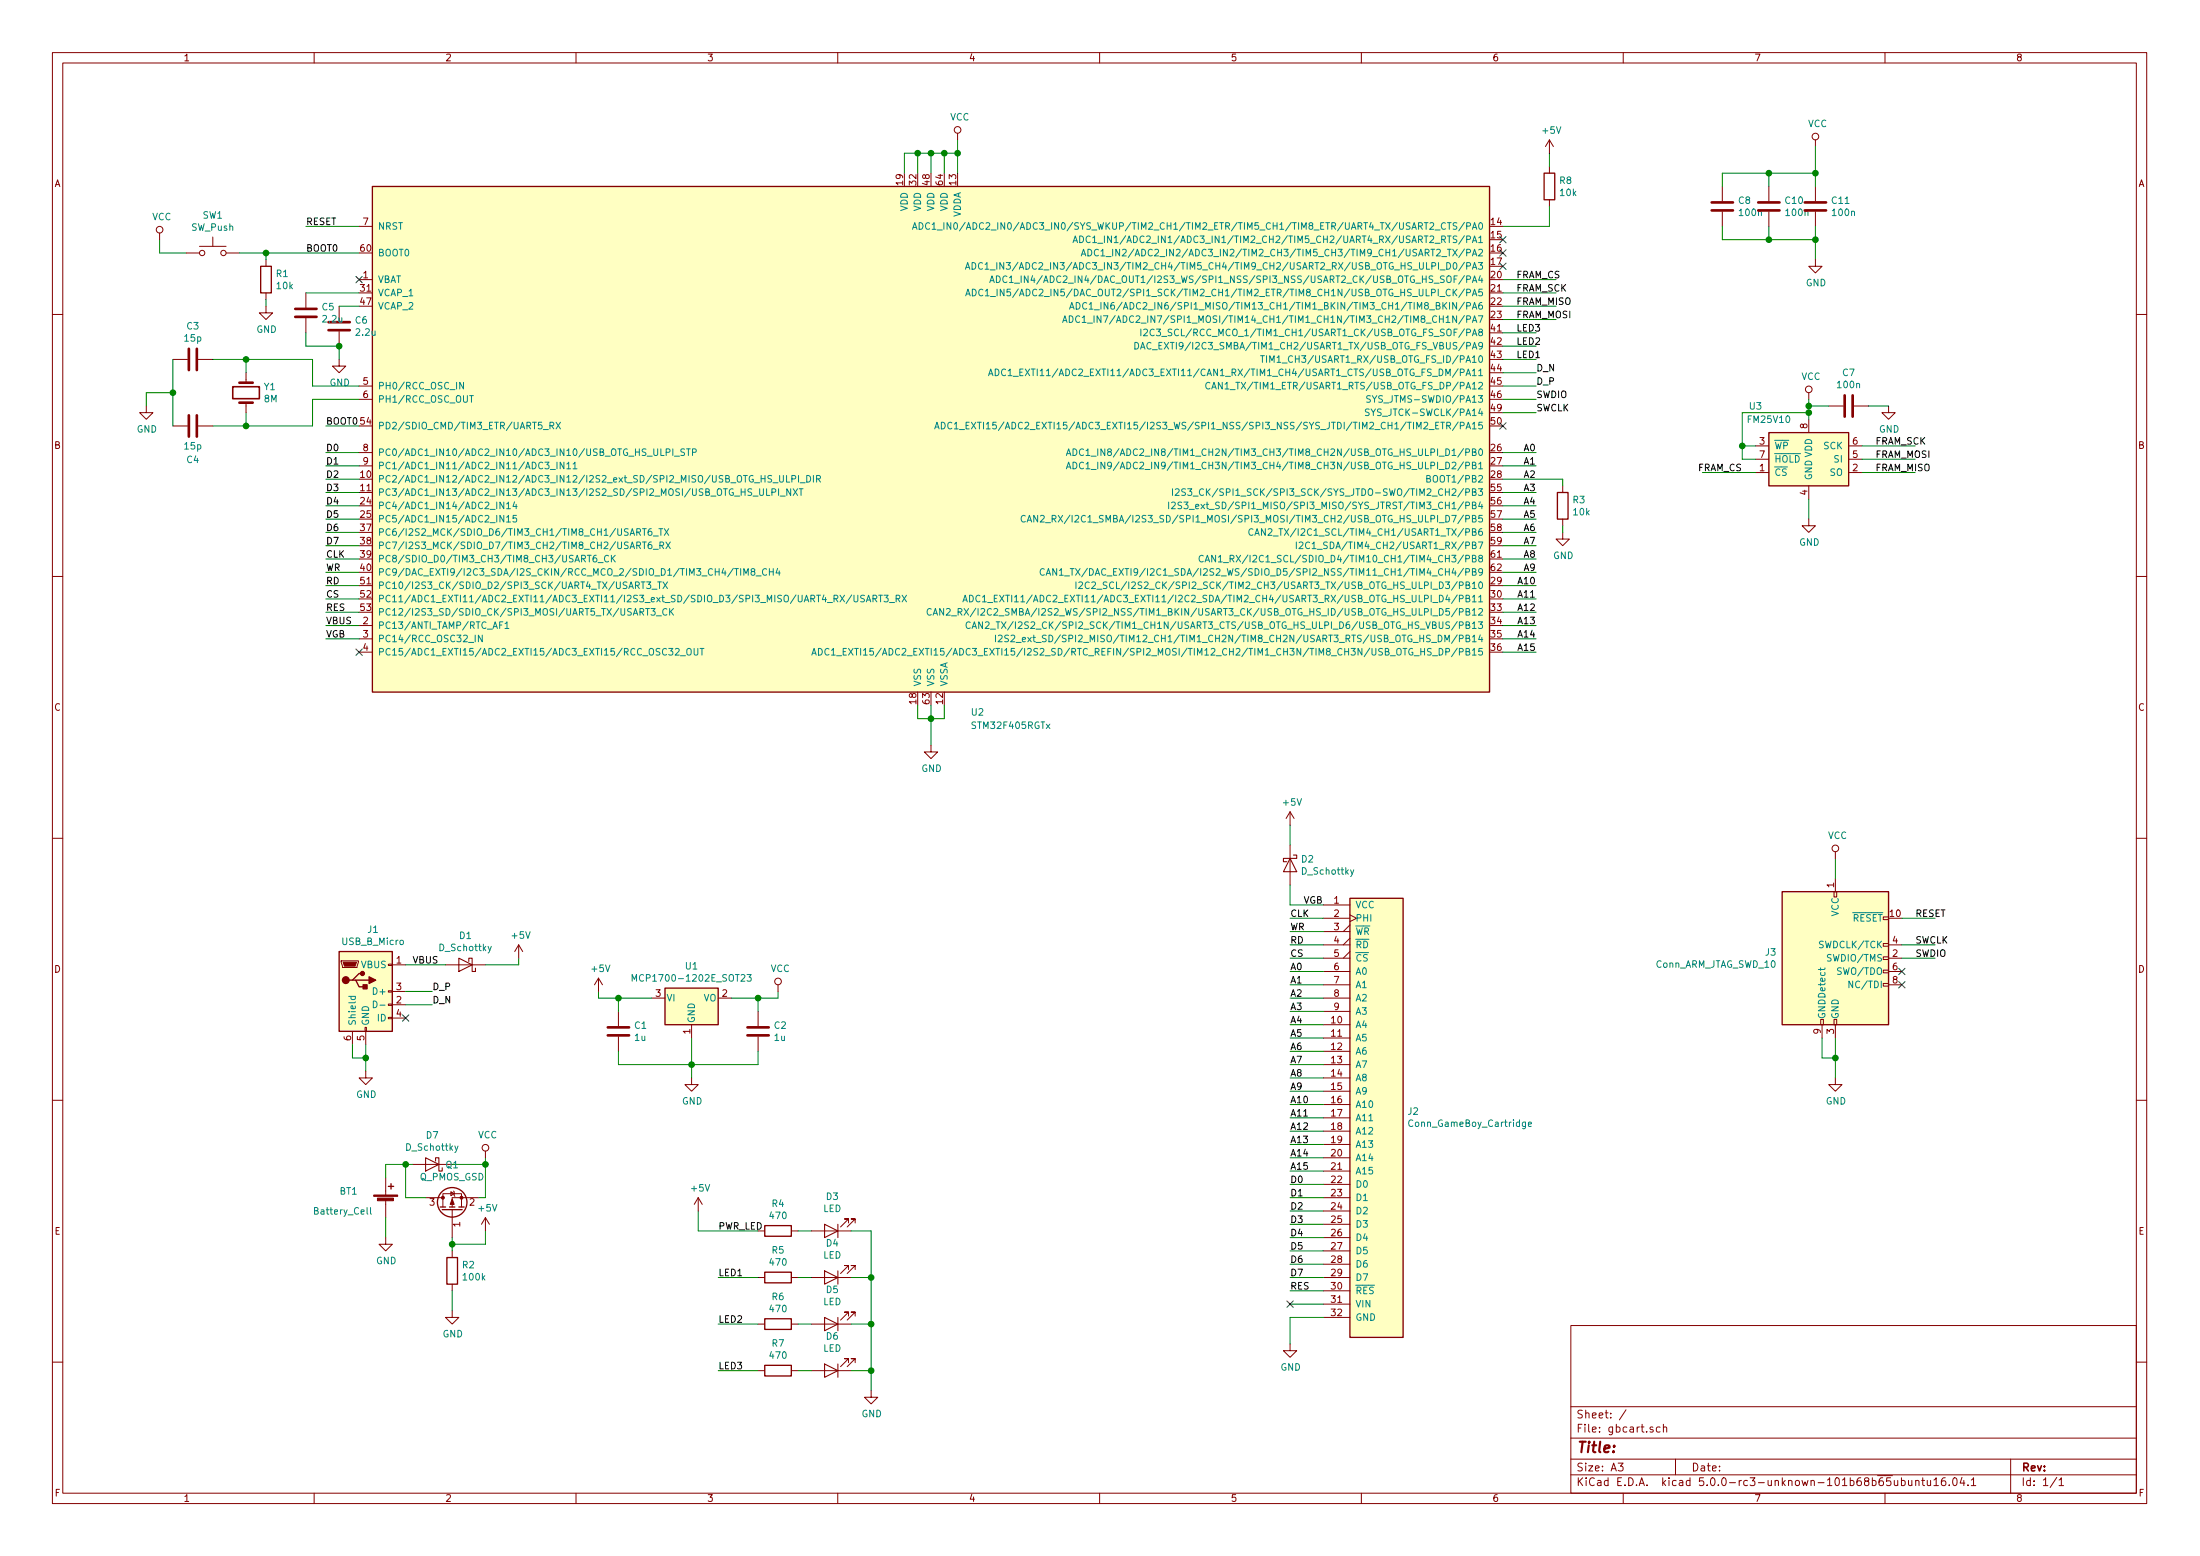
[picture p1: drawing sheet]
EESchema Schematic File Version 4
LIBS:gbcart-cache
EELAYER 26 0
EELAYER END
$Descr A3 16535 11693
encoding utf-8
Sheet 1 1
Title ""
Date ""
Rev ""
Comp ""
Comment1 ""
Comment2 ""
Comment3 ""
Comment4 ""
$EndDescr
$Comp
L gbcart-rescue:STM32F405RGTx-MCU_ST_STM32 U2
U 1 1
P 7000 3300
F 0 "U2" H 7350 1250 50  0000 C CNN
F 1 "STM32F405RGTx" H 7600 1150 50  0000 C CNN
F 2 "Package_QFP:LQFP-64_10x10mm_P0.5mm" H 11200 5175 50  0001 R TNN
F 3 "http://www.st.com/st-web-ui/static/active/en/resource/technical/document/datasheet/DM00037051.pdf" H 7000 3300 50  0001 C CNN
	1    7000 3300
	1    0    0    -1  
$EndComp
$Comp
L GameBoy:Conn_GameBoy_Cartridge J2
U 1 1
P 10350 8400
F 0 "J2" H 10580 8450 50  0000 L CNN
F 1 "Conn_GameBoy_Cartridge" H 10580 8359 50  0000 L CNN
F 2 "Gekkio_GameBoy:GameBoy_Cartridge" H 10250 6600 50  0001 C CNN
F 3 "" H 10250 8400 50  0001 L CNN
	1    10350 8400
	1    0    0    -1  
$EndComp
Wire Wire Line
	9950 6800 9700 6800
Wire Wire Line
	9950 6900 9700 6900
Wire Wire Line
	9950 7000 9700 7000
Wire Wire Line
	9950 7100 9700 7100
Wire Wire Line
	9950 7200 9700 7200
Wire Wire Line
	9950 7300 9700 7300
Wire Wire Line
	9950 7400 9700 7400
Wire Wire Line
	9950 7500 9700 7500
Wire Wire Line
	9950 7600 9700 7600
Wire Wire Line
	9950 7700 9700 7700
Wire Wire Line
	9950 7800 9700 7800
Wire Wire Line
	9950 7900 9700 7900
Wire Wire Line
	9950 8000 9700 8000
Wire Wire Line
	9950 8100 9700 8100
Wire Wire Line
	9950 8200 9700 8200
Wire Wire Line
	9950 8300 9700 8300
Wire Wire Line
	9950 8400 9700 8400
Wire Wire Line
	9950 8500 9700 8500
Wire Wire Line
	9950 8600 9700 8600
Wire Wire Line
	9950 8700 9700 8700
Wire Wire Line
	9950 8800 9700 8800
Wire Wire Line
	9950 8900 9700 8900
Wire Wire Line
	9950 9000 9700 9000
Wire Wire Line
	9950 9100 9700 9100
Wire Wire Line
	9950 9200 9700 9200
Wire Wire Line
	9950 9300 9700 9300
Wire Wire Line
	9950 9400 9700 9400
Wire Wire Line
	9950 9500 9700 9500
Wire Wire Line
	9950 9600 9700 9600
Wire Wire Line
	9950 9700 9700 9700
Wire Wire Line
	9950 9800 9700 9800
Wire Wire Line
	9700 9900 9700 10100
$Comp
L power:GND #PWR011
U 1 1
P 9700 10100
F 0 "#PWR011" H 9700 9850 50  0001 C CNN
F 1 "GND" H 9705 9927 50  0000 C CNN
F 2 "" H 9700 10100 50  0001 C CNN
F 3 "" H 9700 10100 50  0001 C CNN
	1    9700 10100
	1    0    0    -1  
$EndComp
Text Label 9700 7300 0    50   ~ 0
A0
Text Label 9700 7400 0    50   ~ 0
A1
Text Label 9700 7500 0    50   ~ 0
A2
Text Label 9700 7600 0    50   ~ 0
A3
Text Label 9700 7700 0    50   ~ 0
A4
Text Label 9700 7800 0    50   ~ 0
A5
Text Label 9700 7900 0    50   ~ 0
A6
Text Label 9700 8000 0    50   ~ 0
A7
Text Label 9700 8100 0    50   ~ 0
A8
Text Label 9700 8200 0    50   ~ 0
A9
Text Label 9700 8300 0    50   ~ 0
A10
Text Label 9700 8400 0    50   ~ 0
A11
Text Label 9700 8500 0    50   ~ 0
A12
Text Label 9700 8600 0    50   ~ 0
A13
Text Label 9700 8700 0    50   ~ 0
A14
Text Label 9700 8800 0    50   ~ 0
A15
Text Label 9700 8900 0    50   ~ 0
D0
Text Label 9700 9000 0    50   ~ 0
D1
Text Label 9700 9100 0    50   ~ 0
D2
Text Label 9700 9200 0    50   ~ 0
D3
Text Label 9700 9300 0    50   ~ 0
D4
Text Label 9700 9400 0    50   ~ 0
D5
Text Label 9700 9500 0    50   ~ 0
D6
Text Label 9700 9600 0    50   ~ 0
D7
NoConn ~ 9700 9800
Wire Wire Line
	9700 6800 9700 6650
$Comp
L Device:D_Schottky D2
U 1 1
P 9700 6500
F 0 "D2" V 9654 6579 50  0000 L CNN
F 1 "D_Schottky" V 9745 6579 50  0000 L CNN
F 2 "Diode_SMD:D_SOD-123" H 9700 6500 50  0001 C CNN
F 3 "~" H 9700 6500 50  0001 C CNN
	1    9700 6500
	0    1    1    0   
$EndComp
Wire Wire Line
	9700 6350 9700 6200
$Comp
L power:+5V #PWR010
U 1 1
P 9700 6200
F 0 "#PWR010" H 9700 6050 50  0001 C CNN
F 1 "+5V" H 9715 6373 50  0000 C CNN
F 2 "" H 9700 6200 50  0001 C CNN
F 3 "" H 9700 6200 50  0001 C CNN
	1    9700 6200
	1    0    0    -1  
$EndComp
$Comp
L gbcart-rescue:USB_B_Micro-Connector_Specialized J1
U 1 1
P 2750 7450
F 0 "J1" H 2805 7917 50  0000 C CNN
F 1 "USB_B_Micro" H 2805 7826 50  0000 C CNN
F 2 "w_conn_pc:conn_usb_B_micro_smd-2" H 2900 7400 50  0001 C CNN
F 3 "~" H 2900 7400 50  0001 C CNN
	1    2750 7450
	1    0    0    -1  
$EndComp
$Comp
L Device:D_Schottky D1
U 1 1
P 3500 7250
F 0 "D1" H 3500 7034 50  0000 C CNN
F 1 "D_Schottky" H 3500 7125 50  0000 C CNN
F 2 "Diode_SMD:D_SOD-123" H 3500 7250 50  0001 C CNN
F 3 "~" H 3500 7250 50  0001 C CNN
	1    3500 7250
	-1   0    0    1   
$EndComp
Wire Wire Line
	3050 7250 3350 7250
Wire Wire Line
	3650 7250 3900 7250
Wire Wire Line
	3900 7250 3900 7200
$Comp
L power:+5V #PWR04
U 1 1
P 3900 7200
F 0 "#PWR04" H 3900 7050 50  0001 C CNN
F 1 "+5V" H 3915 7373 50  0000 C CNN
F 2 "" H 3900 7200 50  0001 C CNN
F 3 "" H 3900 7200 50  0001 C CNN
	1    3900 7200
	1    0    0    -1  
$EndComp
Wire Wire Line
	3050 7450 3250 7450
Wire Wire Line
	3050 7550 3250 7550
Wire Wire Line
	2650 7850 2650 7950
Wire Wire Line
	2650 7950 2750 7950
Wire Wire Line
	2750 7950 2750 7850
Wire Wire Line
	2750 7950 2750 8050
Connection ~ 2750 7950
$Comp
L power:GND #PWR03
U 1 1
P 2750 8050
F 0 "#PWR03" H 2750 7800 50  0001 C CNN
F 1 "GND" H 2755 7877 50  0000 C CNN
F 2 "" H 2750 8050 50  0001 C CNN
F 3 "" H 2750 8050 50  0001 C CNN
	1    2750 8050
	1    0    0    -1  
$EndComp
Text Label 3250 7450 0    50   ~ 0
D_P
Text Label 3250 7550 0    50   ~ 0
D_N
Text Label 9700 9700 0    50   ~ 0
RES
Text Label 9700 6900 0    50   ~ 0
CLK
Text Label 9700 7000 0    50   ~ 0
WR
Text Label 9700 7100 0    50   ~ 0
RD
Text Label 9700 7200 0    50   ~ 0
CS
$Comp
L Regulator_Linear:MCP1700-1202E_SOT23 U1
U 1 1
P 5200 7500
F 0 "U1" H 5200 7742 50  0000 C CNN
F 1 "MCP1700-1202E_SOT23" H 5200 7651 50  0000 C CNN
F 2 "Package_TO_SOT_SMD:SOT-23" H 5200 7725 50  0001 C CNN
F 3 "http://ww1.microchip.com/downloads/en/DeviceDoc/20001826C.pdf" H 5200 7500 50  0001 C CNN
	1    5200 7500
	1    0    0    -1  
$EndComp
$Comp
L Device:C C1
U 1 1
P 4650 7750
F 0 "C1" H 4765 7796 50  0000 L CNN
F 1 "1u" H 4765 7705 50  0000 L CNN
F 2 "Capacitor_SMD:C_0805_2012Metric" H 4688 7600 50  0001 C CNN
F 3 "~" H 4650 7750 50  0001 C CNN
	1    4650 7750
	1    0    0    -1  
$EndComp
$Comp
L Device:C C2
U 1 1
P 5700 7750
F 0 "C2" H 5815 7796 50  0000 L CNN
F 1 "1u" H 5815 7705 50  0000 L CNN
F 2 "Capacitor_SMD:C_0805_2012Metric" H 5738 7600 50  0001 C CNN
F 3 "~" H 5700 7750 50  0001 C CNN
	1    5700 7750
	1    0    0    -1  
$EndComp
Wire Wire Line
	5200 7800 5200 8000
$Comp
L power:GND #PWR06
U 1 1
P 5200 8100
F 0 "#PWR06" H 5200 7850 50  0001 C CNN
F 1 "GND" H 5205 7927 50  0000 C CNN
F 2 "" H 5200 8100 50  0001 C CNN
F 3 "" H 5200 8100 50  0001 C CNN
	1    5200 8100
	1    0    0    -1  
$EndComp
Wire Wire Line
	4650 7900 4650 8000
Wire Wire Line
	4650 8000 5200 8000
Connection ~ 5200 8000
Wire Wire Line
	5200 8000 5200 8100
Wire Wire Line
	5200 8000 5700 8000
Wire Wire Line
	5700 8000 5700 7900
Wire Wire Line
	5700 7600 5700 7500
Wire Wire Line
	5700 7500 5500 7500
Wire Wire Line
	4900 7500 4650 7500
Wire Wire Line
	4650 7500 4650 7600
Wire Wire Line
	4650 7500 4500 7500
Wire Wire Line
	4500 7500 4500 7450
Connection ~ 4650 7500
Wire Wire Line
	5700 7500 5850 7500
Wire Wire Line
	5850 7500 5850 7450
Connection ~ 5700 7500
$Comp
L power:VCC #PWR07
U 1 1
P 5850 7450
F 0 "#PWR07" H 5850 7300 50  0001 C CNN
F 1 "VCC" H 5867 7623 50  0000 C CNN
F 2 "" H 5850 7450 50  0001 C CNN
F 3 "" H 5850 7450 50  0001 C CNN
	1    5850 7450
	1    0    0    -1  
$EndComp
$Comp
L power:+5V #PWR05
U 1 1
P 4500 7450
F 0 "#PWR05" H 4500 7300 50  0001 C CNN
F 1 "+5V" H 4515 7623 50  0000 C CNN
F 2 "" H 4500 7450 50  0001 C CNN
F 3 "" H 4500 7450 50  0001 C CNN
	1    4500 7450
	1    0    0    -1  
$EndComp
Wire Wire Line
	2700 1700 2300 1700
Text Label 2300 1700 0    50   ~ 0
RESET
Text Label 2300 1900 0    50   ~ 0
BOOT0
$Comp
L Switch:SW_Push SW1
U 1 1
P 1600 1900
F 0 "SW1" H 1600 2185 50  0000 C CNN
F 1 "SW_Push" H 1600 2094 50  0000 C CNN
F 2 "Button_Switch_SMD:SW_SPST_TL3342" H 1600 2100 50  0001 C CNN
F 3 "" H 1600 2100 50  0001 C CNN
	1    1600 1900
	1    0    0    -1  
$EndComp
$Comp
L power:GND #PWR02
U 1 1
P 2000 2300
F 0 "#PWR02" H 2000 2050 50  0001 C CNN
F 1 "GND" H 2005 2127 50  0000 C CNN
F 2 "" H 2000 2300 50  0001 C CNN
F 3 "" H 2000 2300 50  0001 C CNN
	1    2000 2300
	1    0    0    -1  
$EndComp
Wire Wire Line
	1800 1900 2000 1900
Wire Wire Line
	1400 1900 1200 1900
Wire Wire Line
	1200 1900 1200 1800
$Comp
L power:VCC #PWR01
U 1 1
P 1200 1800
F 0 "#PWR01" H 1200 1650 50  0001 C CNN
F 1 "VCC" H 1217 1973 50  0000 C CNN
F 2 "" H 1200 1800 50  0001 C CNN
F 3 "" H 1200 1800 50  0001 C CNN
	1    1200 1800
	1    0    0    -1  
$EndComp
$Comp
L Device:R R1
U 1 1
P 2000 2100
F 0 "R1" H 2070 2146 50  0000 L CNN
F 1 "10k" H 2070 2055 50  0000 L CNN
F 2 "Resistor_SMD:R_0603_1608Metric" V 1930 2100 50  0001 C CNN
F 3 "~" H 2000 2100 50  0001 C CNN
	1    2000 2100
	1    0    0    -1  
$EndComp
Wire Wire Line
	2000 1900 2000 1950
Connection ~ 2000 1900
Wire Wire Line
	2000 1900 2700 1900
Wire Wire Line
	2000 2250 2000 2300
Wire Wire Line
	6800 1300 6800 1150
Wire Wire Line
	6800 1150 6900 1150
Wire Wire Line
	7200 1150 7200 1050
Wire Wire Line
	7200 1300 7200 1150
Connection ~ 7200 1150
Wire Wire Line
	7100 1300 7100 1150
Connection ~ 7100 1150
Wire Wire Line
	7100 1150 7200 1150
Wire Wire Line
	7000 1300 7000 1150
Connection ~ 7000 1150
Wire Wire Line
	7000 1150 7100 1150
Wire Wire Line
	6900 1300 6900 1150
Connection ~ 6900 1150
Wire Wire Line
	6900 1150 7000 1150
$Comp
L power:VCC #PWR09
U 1 1
P 7200 1050
F 0 "#PWR09" H 7200 900 50  0001 C CNN
F 1 "VCC" H 7217 1223 50  0000 C CNN
F 2 "" H 7200 1050 50  0001 C CNN
F 3 "" H 7200 1050 50  0001 C CNN
	1    7200 1050
	1    0    0    -1  
$EndComp
Wire Wire Line
	6900 5300 6900 5400
Wire Wire Line
	6900 5400 7000 5400
Wire Wire Line
	7100 5400 7100 5300
Wire Wire Line
	7000 5300 7000 5400
Connection ~ 7000 5400
Wire Wire Line
	7000 5400 7100 5400
Wire Wire Line
	7000 5400 7000 5600
$Comp
L power:GND #PWR08
U 1 1
P 7000 5600
F 0 "#PWR08" H 7000 5350 50  0001 C CNN
F 1 "GND" H 7005 5427 50  0000 C CNN
F 2 "" H 7000 5600 50  0001 C CNN
F 3 "" H 7000 5600 50  0001 C CNN
	1    7000 5600
	1    0    0    -1  
$EndComp
Wire Wire Line
	9700 9900 9950 9900
$Comp
L Device:C C3
U 1 1
P 1450 2700
F 0 "C3" V 1198 2700 50  0000 C CNN
F 1 "15p" V 1289 2700 50  0000 C CNN
F 2 "Capacitor_SMD:C_0603_1608Metric" H 1488 2550 50  0001 C CNN
F 3 "~" H 1450 2700 50  0001 C CNN
	1    1450 2700
	0    1    1    0   
$EndComp
$Comp
L Device:C C4
U 1 1
P 1450 3200
F 0 "C4" V 1702 3200 50  0000 C CNN
F 1 "15p" V 1600 3200 50  0000 C CNN
F 2 "Capacitor_SMD:C_0603_1608Metric" H 1488 3050 50  0001 C CNN
F 3 "~" H 1450 3200 50  0001 C CNN
	1    1450 3200
	0    -1   1    0   
$EndComp
Wire Wire Line
	2350 3200 2350 3000
Wire Wire Line
	2350 3000 2700 3000
Wire Wire Line
	2700 2900 2350 2900
Wire Wire Line
	2350 2900 2350 2700
Wire Wire Line
	1850 2700 1850 2800
Wire Wire Line
	1850 2700 1600 2700
Connection ~ 1850 2700
Wire Wire Line
	1850 3200 1850 3100
Wire Wire Line
	1850 3200 1600 3200
Connection ~ 1850 3200
Wire Wire Line
	1300 2950 1300 3200
Wire Wire Line
	1300 2700 1300 2950
Connection ~ 1300 2950
Wire Wire Line
	1300 2950 1100 2950
Wire Wire Line
	1100 2950 1100 3050
$Comp
L power:GND #PWR012
U 1 1
P 1100 3050
F 0 "#PWR012" H 1100 2800 50  0001 C CNN
F 1 "GND" H 1105 2877 50  0000 C CNN
F 2 "" H 1100 3050 50  0001 C CNN
F 3 "" H 1100 3050 50  0001 C CNN
	1    1100 3050
	1    0    0    -1  
$EndComp
Wire Wire Line
	11300 2900 11550 2900
Wire Wire Line
	11300 2800 11550 2800
Text Label 11550 2800 0    50   ~ 0
D_N
Text Label 11550 2900 0    50   ~ 0
D_P
Wire Wire Line
	11300 3400 11550 3400
Wire Wire Line
	11300 3500 11550 3500
Wire Wire Line
	11300 3700 11550 3700
Wire Wire Line
	11300 3800 11550 3800
Wire Wire Line
	11300 3900 11550 3900
Wire Wire Line
	11300 4000 11550 4000
Wire Wire Line
	11300 4100 11550 4100
Wire Wire Line
	11300 4200 11550 4200
Wire Wire Line
	11300 4300 11550 4300
Wire Wire Line
	11300 4400 11550 4400
Wire Wire Line
	11300 4500 11550 4500
Wire Wire Line
	11300 4600 11550 4600
Wire Wire Line
	11300 4700 11550 4700
Wire Wire Line
	11300 4800 11550 4800
Wire Wire Line
	11300 4900 11550 4900
Text Label 11550 3400 2    50   ~ 0
A0
Text Label 11550 3500 2    50   ~ 0
A1
Text Label 11550 3600 2    50   ~ 0
A2
Text Label 11550 3700 2    50   ~ 0
A3
Text Label 11550 3800 2    50   ~ 0
A4
Text Label 11550 3900 2    50   ~ 0
A5
Text Label 11550 4000 2    50   ~ 0
A6
Text Label 11550 4100 2    50   ~ 0
A7
Text Label 11550 4200 2    50   ~ 0
A8
Text Label 11550 4300 2    50   ~ 0
A9
Text Label 11550 4400 2    50   ~ 0
A10
Text Label 11550 4500 2    50   ~ 0
A11
Text Label 11550 4600 2    50   ~ 0
A12
Text Label 11550 4700 2    50   ~ 0
A13
Text Label 11550 4800 2    50   ~ 0
A14
Text Label 11550 4900 2    50   ~ 0
A15
Wire Wire Line
	2700 3500 2450 3500
Wire Wire Line
	2700 3600 2450 3600
Wire Wire Line
	2700 3700 2450 3700
Wire Wire Line
	2700 3800 2450 3800
Wire Wire Line
	2700 3900 2450 3900
Wire Wire Line
	2700 4000 2450 4000
Wire Wire Line
	2700 4100 2450 4100
Text Label 2450 3400 0    50   ~ 0
D0
Text Label 2450 3500 0    50   ~ 0
D1
Text Label 2450 3600 0    50   ~ 0
D2
Text Label 2450 3700 0    50   ~ 0
D3
Text Label 2450 3800 0    50   ~ 0
D4
Text Label 2450 3900 0    50   ~ 0
D5
Text Label 2450 4000 0    50   ~ 0
D6
Text Label 2450 4100 0    50   ~ 0
D7
Wire Wire Line
	11300 3000 11550 3000
Text Label 11550 3000 0    50   ~ 0
SWDIO
Wire Wire Line
	11300 3100 11550 3100
Text Label 11550 3100 0    50   ~ 0
SWCLK
Wire Wire Line
	2700 4200 2450 4200
Wire Wire Line
	2700 4300 2450 4300
Wire Wire Line
	2700 4400 2450 4400
Wire Wire Line
	2700 4500 2450 4500
Text Label 2450 4200 0    50   ~ 0
CLK
Text Label 2450 4300 0    50   ~ 0
WR
Text Label 2450 4400 0    50   ~ 0
RD
Text Label 2450 4500 0    50   ~ 0
CS
Wire Wire Line
	2700 4600 2450 4600
Text Label 2450 4600 0    50   ~ 0
RES
$Comp
L Device:C C6
U 1 1
P 2550 2450
F 0 "C6" H 2665 2496 50  0000 L CNN
F 1 "2.2u" H 2665 2405 50  0000 L CNN
F 2 "Capacitor_SMD:C_0603_1608Metric" H 2588 2300 50  0001 C CNN
F 3 "~" H 2550 2450 50  0001 C CNN
	1    2550 2450
	1    0    0    -1  
$EndComp
$Comp
L Device:C C5
U 1 1
P 2300 2350
F 0 "C5" H 2415 2396 50  0000 L CNN
F 1 "2.2u" H 2415 2305 50  0000 L CNN
F 2 "Capacitor_SMD:C_0603_1608Metric" H 2338 2200 50  0001 C CNN
F 3 "~" H 2300 2350 50  0001 C CNN
	1    2300 2350
	1    0    0    -1  
$EndComp
$Comp
L power:GND #PWR0101
U 1 1
P 2550 2700
F 0 "#PWR0101" H 2550 2450 50  0001 C CNN
F 1 "GND" H 2555 2527 50  0000 C CNN
F 2 "" H 2550 2700 50  0001 C CNN
F 3 "" H 2550 2700 50  0001 C CNN
	1    2550 2700
	1    0    0    -1  
$EndComp
Wire Wire Line
	2700 2300 2550 2300
Wire Wire Line
	2700 2200 2300 2200
Wire Wire Line
	2300 2500 2300 2600
Wire Wire Line
	2300 2600 2550 2600
Wire Wire Line
	2550 2600 2550 2700
Connection ~ 2550 2600
NoConn ~ 2700 2100
NoConn ~ 2700 4900
NoConn ~ 11300 3200
NoConn ~ 3050 7650
Text Label 3100 7250 0    50   ~ 0
VBUS
Text Label 9800 6800 0    50   ~ 0
VGB
Wire Wire Line
	2700 4700 2450 4700
Wire Wire Line
	2700 4800 2450 4800
Text Label 2450 4700 0    50   ~ 0
VBUS
Text Label 2450 4800 0    50   ~ 0
VGB
$Comp
L Device:LED D3
U 1 1
P 6250 9250
F 0 "D3" H 6242 8995 50  0000 C CNN
F 1 "LED" H 6242 9086 50  0000 C CNN
F 2 "LED_SMD:LED_0603_1608Metric" H 6250 9250 50  0001 C CNN
F 3 "~" H 6250 9250 50  0001 C CNN
	1    6250 9250
	-1   0    0    1   
$EndComp
$Comp
L Device:R R4
U 1 1
P 5850 9250
F 0 "R4" V 5643 9250 50  0000 C CNN
F 1 "470" V 5734 9250 50  0000 C CNN
F 2 "Resistor_SMD:R_0603_1608Metric" V 5780 9250 50  0001 C CNN
F 3 "~" H 5850 9250 50  0001 C CNN
	1    5850 9250
	0    1    1    0   
$EndComp
$Comp
L Device:LED D4
U 1 1
P 6250 9600
F 0 "D4" H 6242 9345 50  0000 C CNN
F 1 "LED" H 6242 9436 50  0000 C CNN
F 2 "LED_SMD:LED_0603_1608Metric" H 6250 9600 50  0001 C CNN
F 3 "~" H 6250 9600 50  0001 C CNN
	1    6250 9600
	-1   0    0    1   
$EndComp
$Comp
L Device:R R5
U 1 1
P 5850 9600
F 0 "R5" V 5643 9600 50  0000 C CNN
F 1 "470" V 5734 9600 50  0000 C CNN
F 2 "Resistor_SMD:R_0603_1608Metric" V 5780 9600 50  0001 C CNN
F 3 "~" H 5850 9600 50  0001 C CNN
	1    5850 9600
	0    1    1    0   
$EndComp
$Comp
L Device:LED D5
U 1 1
P 6250 9950
F 0 "D5" H 6242 9695 50  0000 C CNN
F 1 "LED" H 6242 9786 50  0000 C CNN
F 2 "LED_SMD:LED_0603_1608Metric" H 6250 9950 50  0001 C CNN
F 3 "~" H 6250 9950 50  0001 C CNN
	1    6250 9950
	-1   0    0    1   
$EndComp
$Comp
L Device:R R6
U 1 1
P 5850 9950
F 0 "R6" V 5643 9950 50  0000 C CNN
F 1 "470" V 5734 9950 50  0000 C CNN
F 2 "Resistor_SMD:R_0603_1608Metric" V 5780 9950 50  0001 C CNN
F 3 "~" H 5850 9950 50  0001 C CNN
	1    5850 9950
	0    1    1    0   
$EndComp
$Comp
L Device:LED D6
U 1 1
P 6250 10300
F 0 "D6" H 6242 10045 50  0000 C CNN
F 1 "LED" H 6242 10136 50  0000 C CNN
F 2 "LED_SMD:LED_0603_1608Metric" H 6250 10300 50  0001 C CNN
F 3 "~" H 6250 10300 50  0001 C CNN
	1    6250 10300
	-1   0    0    1   
$EndComp
$Comp
L Device:R R7
U 1 1
P 5850 10300
F 0 "R7" V 5643 10300 50  0000 C CNN
F 1 "470" V 5734 10300 50  0000 C CNN
F 2 "Resistor_SMD:R_0603_1608Metric" V 5780 10300 50  0001 C CNN
F 3 "~" H 5850 10300 50  0001 C CNN
	1    5850 10300
	0    1    1    0   
$EndComp
Wire Wire Line
	6000 9250 6100 9250
Wire Wire Line
	6000 9600 6100 9600
Wire Wire Line
	6000 9950 6100 9950
Wire Wire Line
	6000 10300 6100 10300
Wire Wire Line
	6400 9250 6550 9250
Wire Wire Line
	6550 9250 6550 9600
Wire Wire Line
	6400 9600 6550 9600
Connection ~ 6550 9600
Wire Wire Line
	6550 9600 6550 9950
Wire Wire Line
	6400 9950 6550 9950
Connection ~ 6550 9950
Wire Wire Line
	6550 9950 6550 10300
Wire Wire Line
	6400 10300 6550 10300
Connection ~ 6550 10300
Wire Wire Line
	6550 10300 6550 10450
$Comp
L power:GND #PWR0102
U 1 1
P 6550 10450
F 0 "#PWR0102" H 6550 10200 50  0001 C CNN
F 1 "GND" H 6555 10277 50  0000 C CNN
F 2 "" H 6550 10450 50  0001 C CNN
F 3 "" H 6550 10450 50  0001 C CNN
	1    6550 10450
	1    0    0    -1  
$EndComp
Wire Wire Line
	5700 9600 5400 9600
Wire Wire Line
	5700 9950 5400 9950
Wire Wire Line
	5700 10300 5400 10300
Text Label 5400 9250 0    50   ~ 0
PWR_LED
Text Label 5400 9600 0    50   ~ 0
LED1
Text Label 5400 9950 0    50   ~ 0
LED2
Text Label 5400 10300 0    50   ~ 0
LED3
$Comp
L Connector:Conn_ARM_JTAG_SWD_10 J3
U 1 1
P 13800 7200
F 0 "J3" H 13360 7246 50  0000 R CNN
F 1 "Conn_ARM_JTAG_SWD_10" H 13360 7155 50  0000 R CNN
F 2 "Connector_PinHeader_1.27mm:PinHeader_2x05_P1.27mm_Vertical_SMD" H 13850 6650 50  0001 L TNN
F 3 "http://infocenter.arm.com/help/topic/com.arm.doc.faqs/attached/13634/cortex_debug_connectors.pdf" V 13450 5950 50  0001 C CNN
	1    13800 7200
	1    0    0    -1  
$EndComp
Wire Wire Line
	13700 7800 13700 7950
Wire Wire Line
	13700 7950 13800 7950
Wire Wire Line
	13800 7800 13800 7950
Wire Wire Line
	13800 7950 13800 8100
Connection ~ 13800 7950
$Comp
L power:GND #PWR0103
U 1 1
P 13800 8100
F 0 "#PWR0103" H 13800 7850 50  0001 C CNN
F 1 "GND" H 13805 7927 50  0000 C CNN
F 2 "" H 13800 8100 50  0001 C CNN
F 3 "" H 13800 8100 50  0001 C CNN
	1    13800 8100
	1    0    0    -1  
$EndComp
Wire Wire Line
	13800 6600 13800 6450
$Comp
L power:VCC #PWR0104
U 1 1
P 13800 6450
F 0 "#PWR0104" H 13800 6300 50  0001 C CNN
F 1 "VCC" H 13817 6623 50  0000 C CNN
F 2 "" H 13800 6450 50  0001 C CNN
F 3 "" H 13800 6450 50  0001 C CNN
	1    13800 6450
	1    0    0    -1  
$EndComp
Wire Wire Line
	14300 7200 14550 7200
Wire Wire Line
	14300 7100 14550 7100
Text Label 14400 7200 0    50   ~ 0
SWDIO
Text Label 14400 7100 0    50   ~ 0
SWCLK
NoConn ~ 14300 7400
NoConn ~ 14300 7300
Wire Wire Line
	14300 6900 14550 6900
Text Label 14400 6900 0    50   ~ 0
RESET
Wire Wire Line
	5250 9250 5250 9100
Wire Wire Line
	5250 9250 5700 9250
$Comp
L power:+5V #PWR0105
U 1 1
P 5250 9100
F 0 "#PWR0105" H 5250 8950 50  0001 C CNN
F 1 "+5V" H 5265 9273 50  0000 C CNN
F 2 "" H 5250 9100 50  0001 C CNN
F 3 "" H 5250 9100 50  0001 C CNN
	1    5250 9100
	1    0    0    -1  
$EndComp
$Comp
L Device:Crystal Y1
U 1 1
P 1850 2950
F 0 "Y1" V 1804 3081 50  0000 L CNN
F 1 "8M" V 1895 3081 50  0000 L CNN
F 2 "Crystal:Crystal_SMD_5032-2Pin_5.0x3.2mm" H 1850 2950 50  0001 C CNN
F 3 "~" H 1850 2950 50  0001 C CNN
	1    1850 2950
	0    1    1    0   
$EndComp
$Comp
L Device:C C8
U 1 1
P 12950 1550
F 0 "C8" H 13065 1596 50  0000 L CNN
F 1 "100n" H 13065 1505 50  0000 L CNN
F 2 "Capacitor_SMD:C_0603_1608Metric" H 12988 1400 50  0001 C CNN
F 3 "~" H 12950 1550 50  0001 C CNN
	1    12950 1550
	1    0    0    -1  
$EndComp
$Comp
L Device:C C10
U 1 1
P 13300 1550
F 0 "C10" H 13415 1596 50  0000 L CNN
F 1 "100n" H 13415 1505 50  0000 L CNN
F 2 "Capacitor_SMD:C_0603_1608Metric" H 13338 1400 50  0001 C CNN
F 3 "~" H 13300 1550 50  0001 C CNN
	1    13300 1550
	1    0    0    -1  
$EndComp
$Comp
L Device:C C11
U 1 1
P 13650 1550
F 0 "C11" H 13765 1596 50  0000 L CNN
F 1 "100n" H 13765 1505 50  0000 L CNN
F 2 "Capacitor_SMD:C_0603_1608Metric" H 13688 1400 50  0001 C CNN
F 3 "~" H 13650 1550 50  0001 C CNN
	1    13650 1550
	1    0    0    -1  
$EndComp
Wire Wire Line
	13650 1700 13650 1800
Wire Wire Line
	13300 1700 13300 1800
Wire Wire Line
	13300 1800 13650 1800
Wire Wire Line
	13650 1800 13650 1950
Connection ~ 13650 1800
$Comp
L power:GND #PWR0106
U 1 1
P 13650 1950
F 0 "#PWR0106" H 13650 1700 50  0001 C CNN
F 1 "GND" H 13655 1777 50  0000 C CNN
F 2 "" H 13650 1950 50  0001 C CNN
F 3 "" H 13650 1950 50  0001 C CNN
	1    13650 1950
	1    0    0    -1  
$EndComp
$Comp
L power:VCC #PWR0107
U 1 1
P 13650 1100
F 0 "#PWR0107" H 13650 950 50  0001 C CNN
F 1 "VCC" H 13667 1273 50  0000 C CNN
F 2 "" H 13650 1100 50  0001 C CNN
F 3 "" H 13650 1100 50  0001 C CNN
	1    13650 1100
	1    0    0    -1  
$EndComp
Wire Wire Line
	13650 1100 13650 1300
Connection ~ 13650 1300
Wire Wire Line
	13650 1300 13650 1400
Wire Wire Line
	13300 1400 13300 1300
Wire Wire Line
	13300 1300 13650 1300
Wire Wire Line
	11300 2500 11550 2500
Wire Wire Line
	11300 2600 11550 2600
Wire Wire Line
	11300 2700 11550 2700
Text Label 11400 2700 0    50   ~ 0
LED1
Text Label 11400 2600 0    50   ~ 0
LED2
Text Label 11400 2500 0    50   ~ 0
LED3
$Comp
L Device:Battery_Cell BT1
U 1 1
P 2900 9050
F 0 "BT1" H 2550 9150 50  0000 L CNN
F 1 "Battery_Cell" H 2350 9000 50  0000 L CNN
F 2 "Battery:BatteryHolder_Keystone_3000_1x12mm" V 2900 9110 50  0001 C CNN
F 3 "~" V 2900 9110 50  0001 C CNN
	1    2900 9050
	1    0    0    -1  
$EndComp
$Comp
L Device:D_Schottky D7
U 1 1
P 3250 8750
F 0 "D7" H 3250 8534 50  0000 C CNN
F 1 "D_Schottky" H 3250 8625 50  0000 C CNN
F 2 "Diode_SMD:D_SOD-123" H 3250 8750 50  0001 C CNN
F 3 "~" H 3250 8750 50  0001 C CNN
	1    3250 8750
	-1   0    0    1   
$EndComp
Wire Wire Line
	2900 8850 2900 8750
Wire Wire Line
	2900 8750 3050 8750
Wire Wire Line
	2900 9150 2900 9300
$Comp
L power:GND #PWR013
U 1 1
P 2900 9300
F 0 "#PWR013" H 2900 9050 50  0001 C CNN
F 1 "GND" H 2905 9127 50  0000 C CNN
F 2 "" H 2900 9300 50  0001 C CNN
F 3 "" H 2900 9300 50  0001 C CNN
	1    2900 9300
	1    0    0    -1  
$EndComp
Wire Wire Line
	3400 8750 3650 8750
Wire Wire Line
	3650 8750 3650 8700
$Comp
L power:VCC #PWR014
U 1 1
P 3650 8700
F 0 "#PWR014" H 3650 8550 50  0001 C CNN
F 1 "VCC" H 3667 8873 50  0000 C CNN
F 2 "" H 3650 8700 50  0001 C CNN
F 3 "" H 3650 8700 50  0001 C CNN
	1    3650 8700
	1    0    0    -1  
$EndComp
$Comp
L Device:R R8
U 1 1
P 11650 1400
F 0 "R8" H 11720 1446 50  0000 L CNN
F 1 "10k" H 11720 1355 50  0000 L CNN
F 2 "Resistor_SMD:R_0603_1608Metric" V 11580 1400 50  0001 C CNN
F 3 "~" H 11650 1400 50  0001 C CNN
	1    11650 1400
	1    0    0    -1  
$EndComp
Wire Wire Line
	11650 1700 11650 1550
Wire Wire Line
	2700 3400 2450 3400
Wire Wire Line
	11650 1250 11650 1150
$Comp
L power:+5V #PWR015
U 1 1
P 11650 1150
F 0 "#PWR015" H 11650 1000 50  0001 C CNN
F 1 "+5V" H 11665 1323 50  0000 C CNN
F 2 "" H 11650 1150 50  0001 C CNN
F 3 "" H 11650 1150 50  0001 C CNN
	1    11650 1150
	1    0    0    -1  
$EndComp
Wire Wire Line
	1850 3200 2350 3200
Wire Wire Line
	1850 2700 2350 2700
Wire Wire Line
	2700 3200 2450 3200
Text Label 2450 3200 0    50   ~ 0
BOOT0
Wire Wire Line
	13300 1800 12950 1800
Wire Wire Line
	12950 1800 12950 1700
Connection ~ 13300 1800
Wire Wire Line
	12950 1400 12950 1300
Wire Wire Line
	12950 1300 13300 1300
Connection ~ 13300 1300
Wire Wire Line
	11300 2400 11700 2400
Wire Wire Line
	11300 2300 11700 2300
Wire Wire Line
	11300 2200 11700 2200
Wire Wire Line
	11300 2100 11700 2100
Wire Wire Line
	11300 1700 11650 1700
NoConn ~ 11300 1800
Text Label 11400 2100 0    50   ~ 0
FRAM_CS
Text Label 11400 2200 0    50   ~ 0
FRAM_SCK
Text Label 11400 2300 0    50   ~ 0
FRAM_MISO
Text Label 11400 2400 0    50   ~ 0
FRAM_MOSI
$Comp
L Memory_NVRAM:MB85RS128B U3
U 1 1
P 13600 3450
F 0 "U3" H 13200 3850 50  0000 C CNN
F 1 "FM25V10" H 13300 3750 50  0000 C CNN
F 2 "Package_SO:SOIC-8_3.9x4.9mm_P1.27mm" H 13250 3400 50  0001 C CNN
F 3 "http://www.fujitsu.com/downloads/MICRO/fsa/pdf/products/memory/fram/MB85RS16-DS501-00014-6v0-E.pdf" H 13250 3400 50  0001 C CNN
	1    13600 3450
	1    0    0    -1  
$EndComp
Wire Wire Line
	14000 3450 14400 3450
Wire Wire Line
	14000 3550 14400 3550
Wire Wire Line
	14000 3350 14400 3350
Wire Wire Line
	13200 3550 12800 3550
Text Label 13100 3550 2    50   ~ 0
FRAM_CS
Text Label 14100 3350 0    50   ~ 0
FRAM_SCK
Text Label 14100 3550 0    50   ~ 0
FRAM_MISO
Text Label 14100 3450 0    50   ~ 0
FRAM_MOSI
Wire Wire Line
	13600 3150 13600 3100
$Comp
L power:VCC #PWR016
U 1 1
P 13600 3000
F 0 "#PWR016" H 13600 2850 50  0001 C CNN
F 1 "VCC" H 13617 3173 50  0000 C CNN
F 2 "" H 13600 3000 50  0001 C CNN
F 3 "" H 13600 3000 50  0001 C CNN
	1    13600 3000
	1    0    0    -1  
$EndComp
Wire Wire Line
	13200 3450 13100 3450
Wire Wire Line
	13100 3450 13100 3350
Wire Wire Line
	13100 3100 13600 3100
Connection ~ 13600 3100
Wire Wire Line
	13600 3100 13600 3050
Wire Wire Line
	13200 3350 13100 3350
Connection ~ 13100 3350
Wire Wire Line
	13100 3350 13100 3100
Wire Wire Line
	13600 3750 13600 3900
$Comp
L power:GND #PWR017
U 1 1
P 13600 3900
F 0 "#PWR017" H 13600 3650 50  0001 C CNN
F 1 "GND" H 13605 3727 50  0000 C CNN
F 2 "" H 13600 3900 50  0001 C CNN
F 3 "" H 13600 3900 50  0001 C CNN
	1    13600 3900
	1    0    0    -1  
$EndComp
$Comp
L Device:C C7
U 1 1
P 13900 3050
F 0 "C7" V 13648 3050 50  0000 C CNN
F 1 "100n" V 13739 3050 50  0000 C CNN
F 2 "Capacitor_SMD:C_0603_1608Metric" H 13938 2900 50  0001 C CNN
F 3 "~" H 13900 3050 50  0001 C CNN
	1    13900 3050
	0    1    1    0   
$EndComp
$Comp
L power:GND #PWR018
U 1 1
P 14200 3050
F 0 "#PWR018" H 14200 2800 50  0001 C CNN
F 1 "GND" H 14205 2877 50  0000 C CNN
F 2 "" H 14200 3050 50  0001 C CNN
F 3 "" H 14200 3050 50  0001 C CNN
	1    14200 3050
	1    0    0    -1  
$EndComp
Wire Wire Line
	13750 3050 13600 3050
Connection ~ 13600 3050
Wire Wire Line
	13600 3050 13600 3000
Wire Wire Line
	14050 3050 14200 3050
NoConn ~ 11300 1900
NoConn ~ 11300 2000
$Comp
L Device:Q_PMOS_GSD Q1
U 1 1
P 3400 9100
F 0 "Q1" V 3743 9100 50  0000 C CNN
F 1 "Q_PMOS_GSD" V 3652 9100 50  0000 C CNN
F 2 "Package_TO_SOT_SMD:SOT-23" H 3600 9200 50  0001 C CNN
F 3 "~" H 3400 9100 50  0001 C CNN
	1    3400 9100
	0    -1   -1   0   
$EndComp
$Comp
L Device:R R2
U 1 1
P 3400 9550
F 0 "R2" H 3470 9596 50  0000 L CNN
F 1 "100k" H 3470 9505 50  0000 L CNN
F 2 "Resistor_SMD:R_0603_1608Metric" V 3330 9550 50  0001 C CNN
F 3 "~" H 3400 9550 50  0001 C CNN
	1    3400 9550
	1    0    0    -1  
$EndComp
Wire Wire Line
	3600 9000 3650 9000
Wire Wire Line
	3650 9000 3650 8750
Connection ~ 3650 8750
Wire Wire Line
	3200 9000 3050 9000
Wire Wire Line
	3050 9000 3050 8750
Connection ~ 3050 8750
Wire Wire Line
	3050 8750 3100 8750
Wire Wire Line
	3400 9300 3400 9350
Wire Wire Line
	3400 9700 3400 9850
$Comp
L power:GND #PWR0108
U 1 1
P 3400 9850
F 0 "#PWR0108" H 3400 9600 50  0001 C CNN
F 1 "GND" H 3405 9677 50  0000 C CNN
F 2 "" H 3400 9850 50  0001 C CNN
F 3 "" H 3400 9850 50  0001 C CNN
	1    3400 9850
	1    0    0    -1  
$EndComp
Wire Wire Line
	3400 9350 3650 9350
Wire Wire Line
	3650 9350 3650 9250
Connection ~ 3400 9350
Wire Wire Line
	3400 9350 3400 9400
$Comp
L power:+5V #PWR0109
U 1 1
P 3650 9250
F 0 "#PWR0109" H 3650 9100 50  0001 C CNN
F 1 "+5V" H 3665 9423 50  0000 C CNN
F 2 "" H 3650 9250 50  0001 C CNN
F 3 "" H 3650 9250 50  0001 C CNN
	1    3650 9250
	1    0    0    -1  
$EndComp
$Comp
L power:GND #PWR0110
U 1 1
P 11750 4000
F 0 "#PWR0110" H 11750 3750 50  0001 C CNN
F 1 "GND" H 11755 3827 50  0000 C CNN
F 2 "" H 11750 4000 50  0001 C CNN
F 3 "" H 11750 4000 50  0001 C CNN
	1    11750 4000
	1    0    0    -1  
$EndComp
$Comp
L Device:R R3
U 1 1
P 11750 3800
F 0 "R3" H 11820 3846 50  0000 L CNN
F 1 "10k" H 11820 3755 50  0000 L CNN
F 2 "Resistor_SMD:R_0603_1608Metric" V 11680 3800 50  0001 C CNN
F 3 "~" H 11750 3800 50  0001 C CNN
	1    11750 3800
	1    0    0    -1  
$EndComp
Wire Wire Line
	11750 3600 11750 3650
Wire Wire Line
	11750 3950 11750 4000
Wire Wire Line
	11300 3600 11750 3600
$EndSCHEMATC
